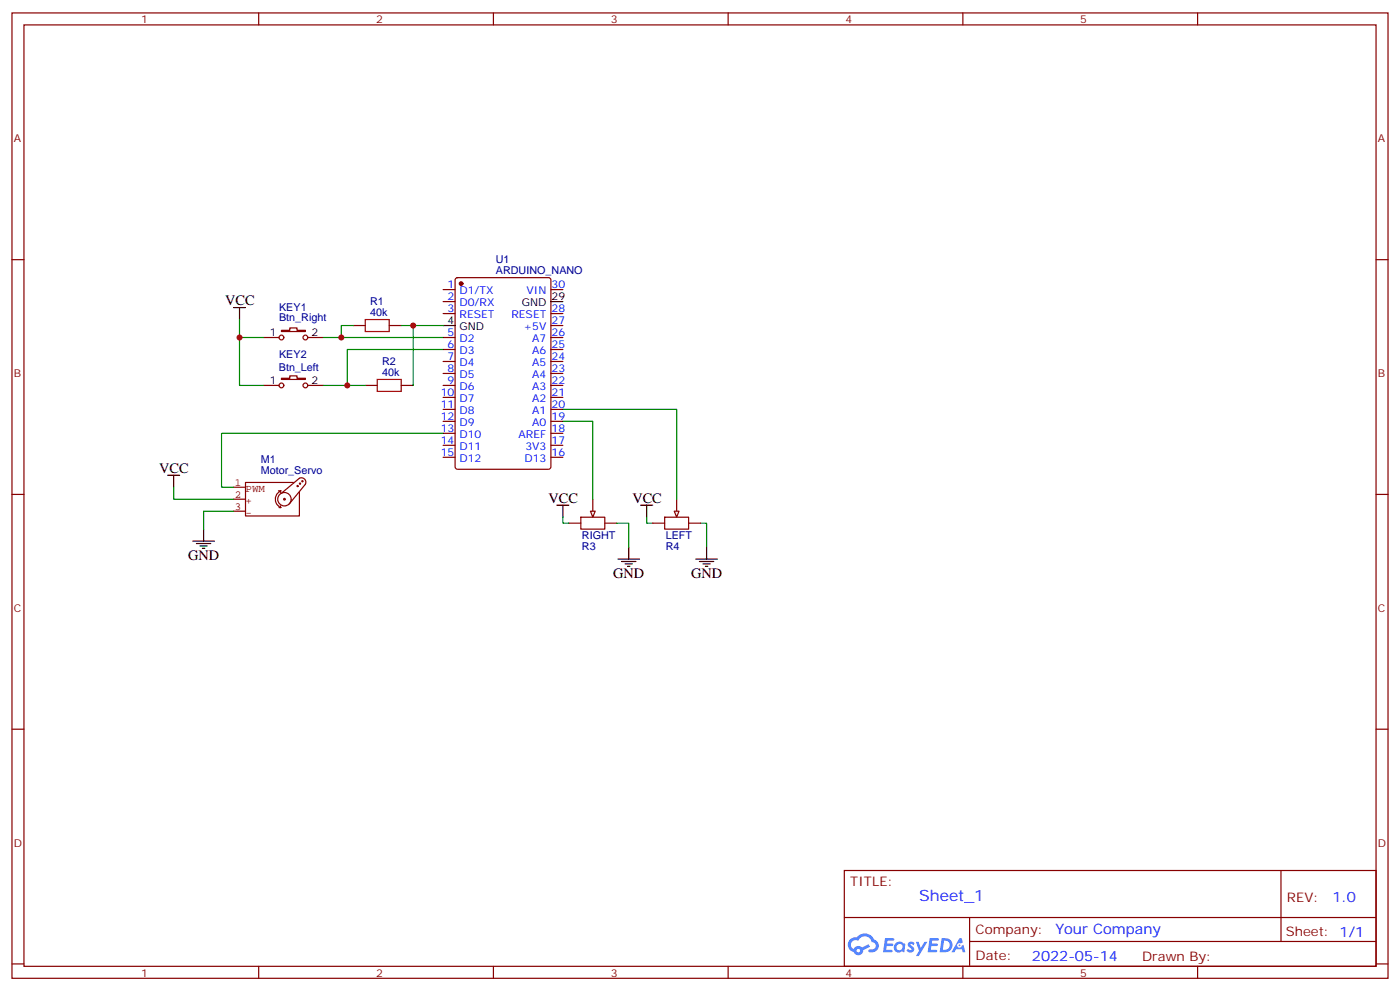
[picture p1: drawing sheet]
<svg xmlns="http://www.w3.org/2000/svg" width="412mm" height="292mm" viewBox="0 0 412 292" stroke-linecap="round" stroke-linejoin="round" font-family="sans-serif">
<g fill="none" stroke="#870000" stroke-width=".35">
<path d="M3.5 3.8h405.4v284.3h-405.4zM7.1 7.3h398.2v277.3h-398.2zM76.2 3.8v3.5M145.3 3.8v3.5M214.5 3.8v3.5M283.6 3.8v3.5M352.8 3.8v3.5M3.5 76.5h3.6M405.3 76.5h3.6M3.5 145.6h3.6M405.3 145.6h3.6M3.5 214.8h3.6"/>
<path d="M405.3 214.8h3.6M248.7 256.4h156.6v28.2h-156.6zM377.3 256.4v20.9M248.7 270.2h156.5M285.6 277.3h119.6M285.6 270.2v14.2M3.5 283.9h3.6M76.2 284.6v3.5M145.3 284.6v3.5M214.5 284.6v3.5M283.6 284.6v3.5M352.8 284.6v3.5"/>
<path d="M405.3 283.9h3.6"/>
</g>
<g fill="#5487ff">
<path d="M267.7 277.6a1.22 1.22 0 0 1 1.7 .2l-.4 .6a.47 .47 0 0 0-.3-.4 .47 .47 0 0 0-.5 .2l.1 .2a1.14 1.14 0 0 1 .8 1.8 1.14 1.14 0 0 1-1.9 0l-.2-.2 .5-.6 .7 .5a.29 .29 0 0 0 .3-.3 .29 .29 0 0 0-.2-.3 1.04 1.04 0 0 1-.6-1.7z"/>
<path d="M260.7 276.3h2.4l.3 .2-.2 .5-1.8 .1-.1 .8h1.5l.3 .4-.3 .4h-1.6l-.2 1.1h1.7l.2 .3-.2 .3-2.6 .1z"/>
<path d="M273.8 276.3h2.4l.3 .2-.1 .5-1.8 .1-.2 .8h1.6l.3 .4-.4 .4h-1.6l-.1 1.1h1.7l.2 .3-.2 .3-2.6 .1z"/>
<path d="M282.6 276.3h.7l.3 1.3-.6 .3a.69 .69 0 0 0-1 .3 .69 .69 0 0 0 .4 .9 .69 .69 0 0 0 .9-.6l.5-.2 .6 2.2h-.8l-.2-.9h-1.8l-.5 .9h-.8z"/>
<path d="M269.8 277.4h.8l.6 1.8 1.1-1.8h.9l-2.6 4.2h-.8l.9-1.5z"/>
<path d="M277.4 276.3l-.6 4.2h1.3a2.11 2.11 0 0 0 2.5-2.1 2.11 2.11 0 0 0-2.5-2.1zM278.1 277.1a1.39 1.39 0 0 1 1.7 1.4 1.39 1.39 0 0 1-1.8 1.3h-.3z"/>
<path d="M263.7 277.9a1.54 1.54 0 0 0-.1 2.2 1.54 1.54 0 0 0 2.2 .1l.6 .3 .3-2.3-.2-.3h-.4a1.49 1.49 0 0 0-2.4 0zM264 278.9a.94 .94 0 0 1 1.8 0 .94 .94 0 0 1-1.8 0z"/>
<path d="M250.4 276.7a2.18 2.18 0 0 0 1.1 3.7 1.44 1.44 0 0 0 1.6 .9 1.44 1.44 0 0 0 1.2-1.4l2-1.1-.5-.7-1.9 1a1.47 1.47 0 0 0-2.4 .4 1.39 1.39 0 0 1-.7-1.9 1.39 1.39 0 0 1 2-.5 2.12 2.12 0 0 1 2.2-1.3 2.12 2.12 0 0 1 1.9 1.7 1.14 1.14 0 0 1 1.1 1.4 1.14 1.14 0 0 1-1.7 .7 .43 .43 0 0 0-.5 .4 .43 .43 0 0 0 .4 .5 1.98 1.98 0 0 0 2.5-1.2 1.98 1.98 0 0 0-1.2-2.6 3.1 3.1 0 0 0-5.3-.6l-.9 .1zM252.3 280a.55 .55 0 0 1 1.1 0 .55 .55 0 0 1-1.1 0z"/>
<circle cx="282.6" cy="278.4" r=".26"/>
</g>
<g fill="none" stroke="#870000" stroke-width=".35">
<path d="M130.5 85.3h3.6M130.5 88.8h3.6M130.5 92.4h3.6M130.5 99.4h3.6M134.3 82l.5-.2h26.8l.6 .4 .1 55.3-.5 .7h-27l-.7-.4v-55.3zM162.3 85.3h3.5M162.3 92.4h3.5M162.3 99.4h3.5M162.3 95.9h3.5M130.5 102.9h3.6M130.5 106.5h3.6M130.5 110h3.6"/>
<path d="M130.5 113.5h3.6M130.5 117.1h3.6M162.3 102.9h3.5M162.3 106.5h3.5M162.3 110h3.5M162.3 113.5h3.5M162.3 117.1h3.5M130.5 120.6h3.6M130.5 124.1h3.6M130.5 127.6h3.6M130.5 131.2h3.6M130.5 134.7h3.6"/>
<path d="M162.3 120.6h3.5M162.3 124.1h3.5M162.3 127.6h3.5M162.3 131.2h3.5M162.3 134.7h3.5M167.6 154.1h3.5M171.1 152.3h7.1v3.6h-7.1zM174.6 147v3.6M178.2 154.1h3.5"/>
</g>
<circle cx="135.8" cy="83.5" r=".53" fill="#870000" stroke="#870000" stroke-width=".35"/>
<path d="M130.5 95.9h3.6M162.3 88.8h3.5" fill="none" stroke="#000" stroke-width=".35"/>
<path d="M173.9 150.6h1.4l-.7 1.7z" fill="#f0f0f0" stroke="#870000" stroke-width=".35"/>
<g fill="none" stroke="#000" stroke-width=".35">
<path d="M164 148.8h3.6M165.8 148.8v3.5M188.7 148.8h3.6M190.5 148.8v3.5M182 164.7h6.4M183.1 165.4h4.2M184.1 166.1h2.2M184.9 166.8h.7M185.2 161.1v3.6M205 164.7h6.3M206 165.4h4.3M207.1 166.1h2.1"/>
<path d="M207.8 166.8h.7M208.1 161.1v3.6"/>
</g>
<path d="M165.8 124.1h8.8v22.9M165.8 152.3v1.8h1.8M181.7 154.1h3.5v7M190.5 152.3v1.8h1.8M206.4 154.1h1.7v7" fill="none" stroke="#008700" stroke-width=".35"/>
<path d="M192.3 154.1h3.5M195.8 152.3h7v3.6h-7zM199.3 147v3.6M202.8 154.1h3.6" fill="none" stroke="#870000" stroke-width=".35"/>
<path d="M198.6 150.6h1.4l-.7 1.7z" fill="#f0f0f0" stroke="#870000" stroke-width=".35"/>
<path d="M70.6 94.1v5.3h7M70.6 99.4v14.1h7M95.2 99.4h35.3M104.1 95.9h-3.6v3.5M118.2 95.9h12.3M121.7 95.9v17.6M102.3 113.5h5.3M130.5 102.9h-28.2v10.6h-7.1M130.5 127.6h-65.2v15.9h3.5M165.8 120.6h33.5v26.4M51.2 143.5v3.5h17.6M68.8 150.6h-8.8v5.3" fill="none" stroke="#008700" stroke-width=".35"/>
<g fill="none" stroke="#870000" stroke-width=".35">
<path d="M77.6 99.4h4.6M82.9 97.3h2.5v-.7h2.1v.7h2.5v.3h-7.1zM90.7 99.4h4.5M104.1 95.9h3.5M114.7 95.9h3.5M77.6 113.5h4.6M82.9 111.4h2.5v-.7h2.1v.7h2.5v.4h-7.1zM90.7 113.5h4.5M107.6 113.5h3.5M118.2 113.5h3.5"/>
<circle cx="82.9" cy="99.4" r=".71"/>
<circle cx="90" cy="99.4" r=".71"/>
<circle cx="82.9" cy="113.5" r=".71"/>
<circle cx="90" cy="113.5" r=".71"/>
</g>
<path d="M107.6 94.1h7.1v3.5h-7.1zM111.1 111.8h7.1v3.5h-7.1z" fill="none" stroke="#a10000" stroke-width=".35"/>
<path d="M68.8 90.6h3.5M70.6 90.6v3.5M49.4 140h3.5M51.2 140v3.5M56.8 159.4h6.3M60 155.9v3.5M57.9 160.1h4.2M58.9 160.8h2.1M59.6 161.5h.7" fill="none" stroke="#000" stroke-width=".35"/>
<g fill="none" stroke="#850000" stroke-width=".35">
<path d="M68.8 143.5h3.5M68.8 147h3.5M68.8 150.6h3.5M82 144.6h.7M82.2 149.5h.5M82.5 149l.2 .5M82.7 144.6l-.2 .5M82.7 144.6a2.68 2.68 0 0 0-1.6 2.4 2.68 2.68 0 0 0 1.6 2.5M82.9 145.3l5.3-4.4a1.31 1.31 0 0 1 1.5 .2 1.31 1.31 0 0 1 .3 1.5l-4.8 5.8M84 147l-.2-.2-.3 .2 .5 .2M85.8 147a1.98 1.98 0 0 0-3-1.7 1.98 1.98 0 0 0-.1 3.4 1.98 1.98 0 0 0 3.1-1.5M86.4 142.1h-14.1v9.9h15.9v-7.1"/>
<path d="M87.8 143.2l-.1-.2-.2 .2 .3 .1M88.5 142.5l-.1-.2-.2 .2 .3 .1M89.3 141.7l-.2-.1-.2 .1 .3 .2"/>
</g>
<g fill="#c00">
<circle cx="100.5" cy="99.4" r=".88"/>
<circle cx="121.7" cy="95.9" r=".88"/>
<circle cx="102.3" cy="113.5" r=".88"/>
<circle cx="70.6" cy="99.4" r=".88"/>
</g>
<text font-size="4.6" fill="#00f" x="270.8" y="265.4">Sheet_1</text>
<g font-size="4.2">
<text x="66.3" y="89.9">VCC</text>
<text x="46.9" y="139.3">VCC</text>
<text x="161.6" y="148.1">VCC</text>
<text x="186.3" y="148.1">VCC</text>
<text x="55.4" y="165">GND</text>
<text x="180.6" y="170.3">GND</text>
<text x="203.6" y="170.3">GND</text>
</g>
<g font-size="4.2" fill="#00f">
<text x="392.5" y="265.7">1.0</text>
<text x="310.9" y="275.2">Your Company</text>
<text x="304" y="283">2022-05-14</text>
</g>
<g font-size="3.9" fill="#800">
<text x="250.5" y="261">TITLE:</text>
<text x="379.1" y="265.7">REV:</text>
<text x="287.4" y="275.2">Company:</text>
<text x="378.7" y="275.8">Sheet: 1/1</text>
<text x="287.4" y="282.9">Date:</text>
<text x="336.4" y="282.9">Drawn By:</text>
</g>
<g font-size="3.2" fill="#800">
<text x="41.6" y="6.8">1</text>
<text x="110.8" y="6.8">2</text>
<text x="179.9" y="6.8">3</text>
<text x="249.1" y="6.8">4</text>
<text x="318.2" y="6.8">5</text>
<text x="4.1" y="41.9">A</text>
<text x="405.9" y="41.9">A</text>
<text x="4.1" y="111.1">B</text>
<text x="405.9" y="111.1">B</text>
<text x="4.1" y="180.2">C</text>
<text x="405.9" y="180.2">C</text>
<text x="4.1" y="249.3">D</text>
<text x="405.9" y="249.3">D</text>
<text x="41.6" y="287.6">1</text>
<text x="110.8" y="287.6">2</text>
<text x="179.9" y="287.6">3</text>
<text x="249.1" y="287.6">4</text>
<text x="318.2" y="287.6">5</text>
</g>
<g font-size="3.2" fill="#000080">
<text x="146.1" y="77.5">U1</text>
<text x="146.1" y="80.7">ARDUINO_NANO</text>
<text x="109" y="89.9">R1</text>
<text x="82.2" y="94.7">Btn_Right</text>
<text x="82.2" y="91.5">KEY1</text>
<text x="109" y="93.1">40k</text>
<text x="82.2" y="105.6">KEY2</text>
<text x="112.6" y="107.5">R2</text>
<text x="82.1" y="109.3">Btn_Left</text>
<text x="112.5" y="110.7">40k</text>
<text x="76.8" y="136.4">M1</text>
<text x="76.8" y="139.6">Motor_Servo</text>
<text x="171.4" y="158.9">RIGHT</text>
<text x="196.1" y="158.9">LEFT</text>
<text x="171.4" y="162.1">R3</text>
<text x="196.1" y="162.1">R4</text>
</g>
<g font-size="3.2" fill="#00f">
<text x="131.9" y="84.9">1</text>
<text x="131.9" y="88.5">2</text>
<text x="135.4" y="86.7">D1/TX</text>
<text x="155.1" y="86.7">VIN</text>
<text x="162.5" y="84.9">30</text>
<text x="131.9" y="92">3</text>
<text x="135.4" y="90.2">D0/RX</text>
<text x="135.4" y="93.8">RESET</text>
<text x="150.6" y="93.8">RESET</text>
<text x="162.5" y="95.5">27</text>
<text x="162.5" y="92">28</text>
<text x="131.9" y="99.1">5</text>
<text x="135.4" y="100.8">D2</text>
<text x="154.2" y="97.3">+5V</text>
<text x="156.8" y="100.8">A7</text>
<text x="162.5" y="99.1">26</text>
<text x="131.9" y="102.6">6</text>
<text x="131.9" y="106.1">7</text>
<text x="135.4" y="104.4">D3</text>
<text x="135.4" y="107.9">D4</text>
<text x="156.8" y="107.9">A5</text>
<text x="156.8" y="104.4">A6</text>
<text x="162.5" y="106.1">24</text>
<text x="162.5" y="102.6">25</text>
<text x="131.9" y="109.6">8</text>
<text x="131.9" y="113.2">9</text>
<text x="135.4" y="111.4">D5</text>
<text x="156.8" y="111.4">A4</text>
<text x="162.5" y="113.2">22</text>
<text x="162.5" y="109.6">23</text>
<text x="129.8" y="116.7">10</text>
<text x="135.4" y="114.9">D6</text>
<text x="135.4" y="118.5">D7</text>
<text x="156.8" y="118.5">A2</text>
<text x="156.8" y="114.9">A3</text>
<text x="162.5" y="116.7">21</text>
<text x="129.8" y="120.2">11</text>
<text x="129.8" y="123.8">12</text>
<text x="135.4" y="122">D8</text>
<text x="135.4" y="125.5">D9</text>
<text x="156.8" y="125.5">A0</text>
<text x="156.8" y="122">A1</text>
<text x="162.5" y="123.8">19</text>
<text x="162.5" y="120.2">20</text>
<text x="129.8" y="127.3">13</text>
<text x="129.8" y="130.8">14</text>
<text x="135.4" y="129">D10</text>
<text x="152.8" y="129">AREF</text>
<text x="162.5" y="130.8">17</text>
<text x="162.5" y="127.3">18</text>
<text x="129.8" y="134.3">15</text>
<text x="135.4" y="132.6">D11</text>
<text x="135.4" y="136.1">D12</text>
<text x="154.5" y="136.1">D13</text>
<text x="154.8" y="132.6">3V3</text>
<text x="162.5" y="134.3">16</text>
</g>
<g font-size="3.2">
<text x="162.5" y="88.5">29</text>
<text x="131.9" y="95.5">4</text>
<text x="153.7" y="90.2">GND</text>
<text x="79.5" y="99.1">1</text>
<text x="91.7" y="99.1">2</text>
<text x="135.4" y="97.3">GND</text>
<text x="79.5" y="113.2">1</text>
<text x="91.7" y="113.2">2</text>
</g>
<g font-size="3.2" fill="#840000">
<text x="69.1" y="143.2">1</text>
<text x="69.1" y="146.7">2</text>
<text x="72.4" y="145">PWM</text>
<text x="72.4" y="148.5">+</text>
<text x="69.1" y="150.2">3</text>
<text x="72.4" y="152.1">-</text>
</g>
</svg>
